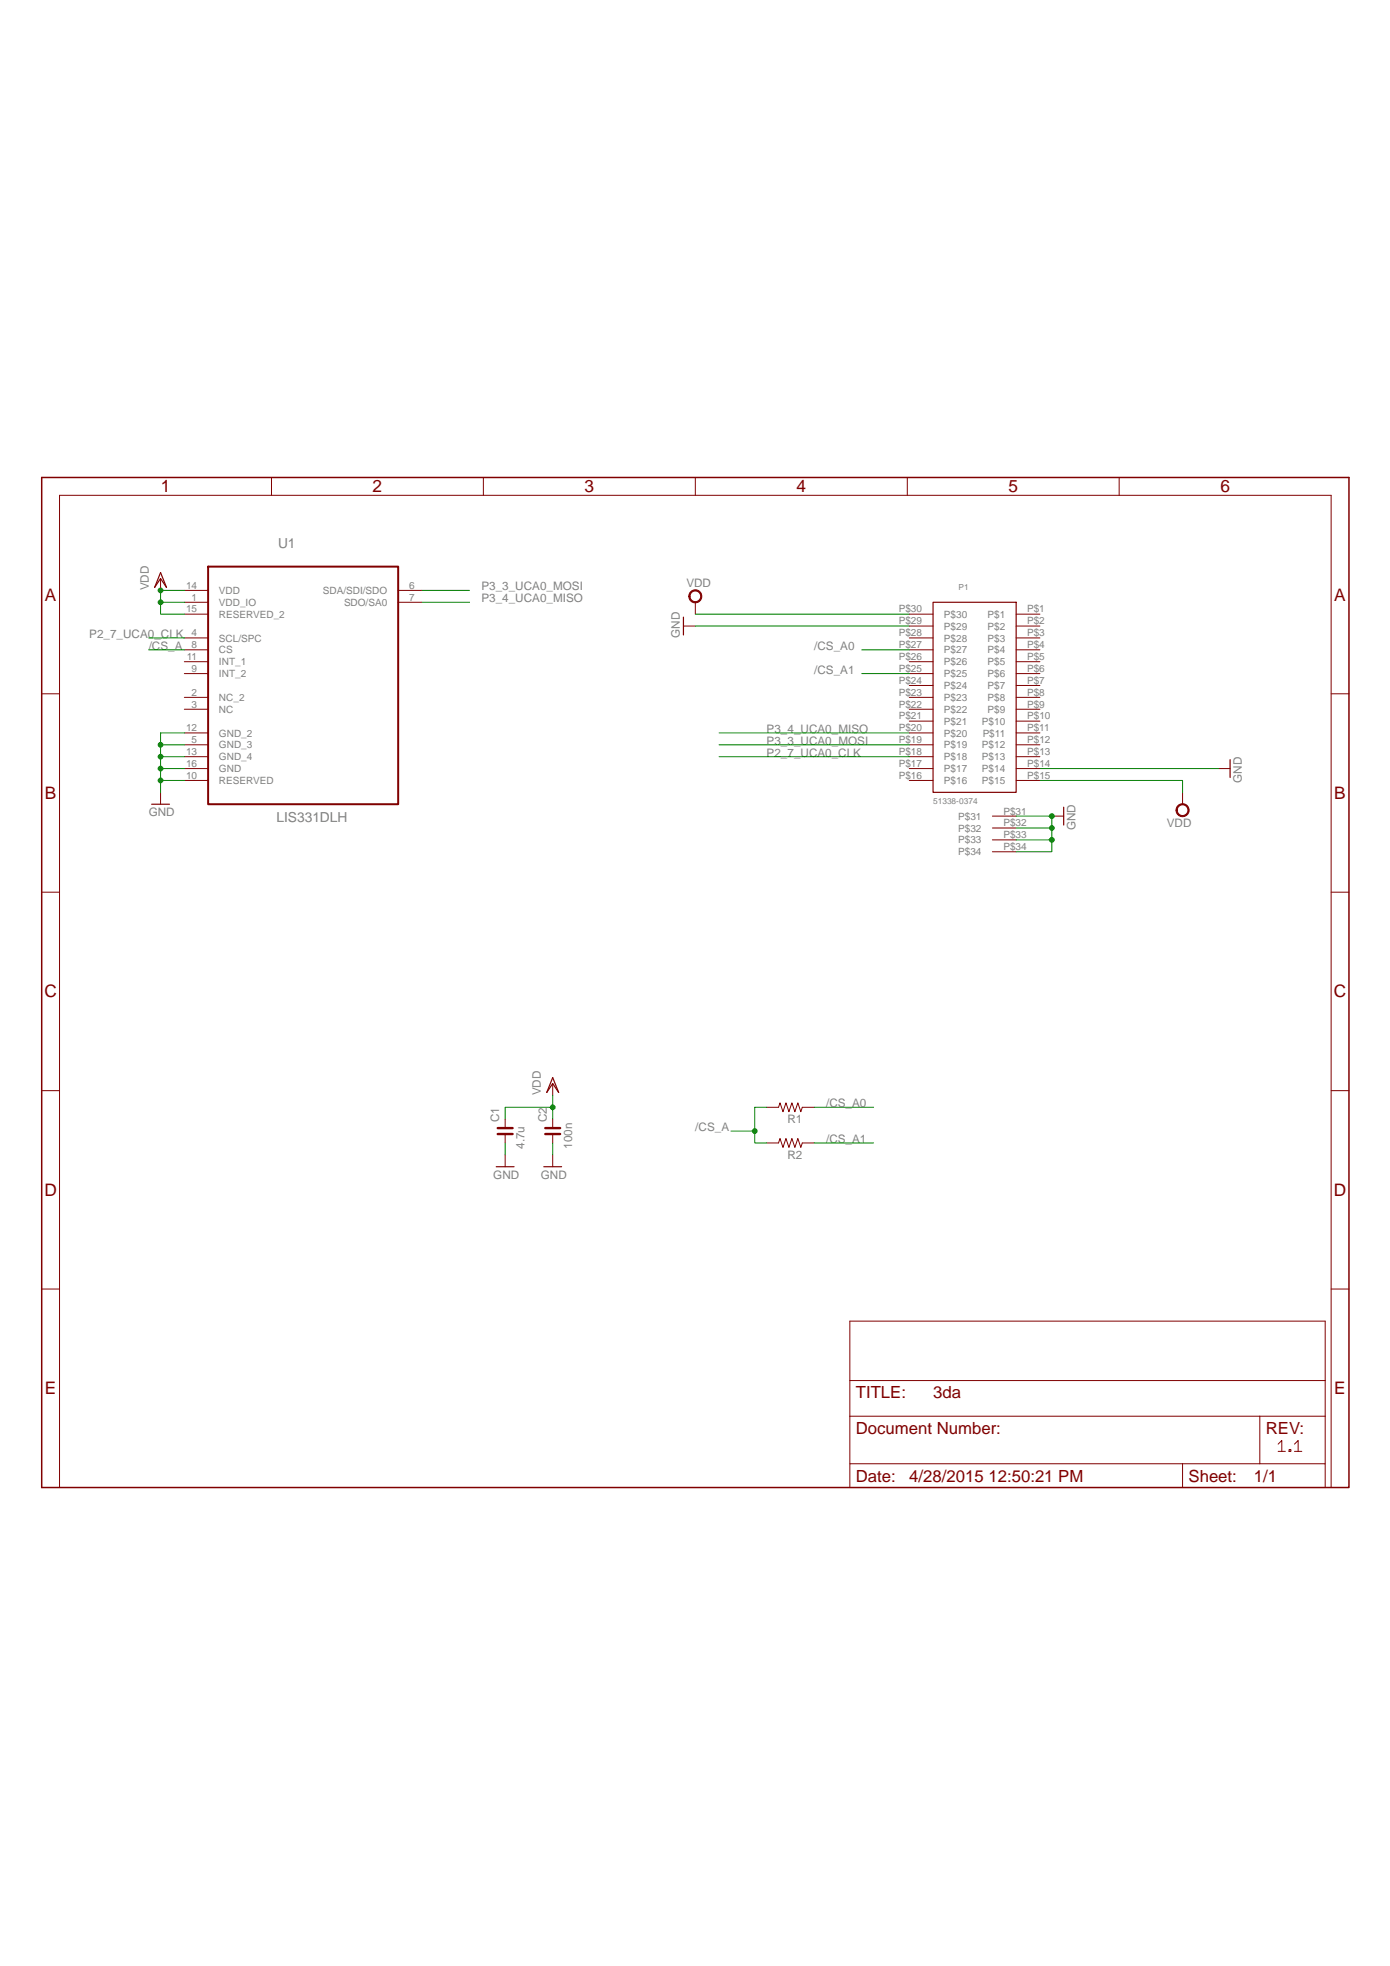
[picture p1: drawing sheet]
<?xml version="1.0" encoding="utf-8"?>
<!DOCTYPE eagle SYSTEM "eagle.dtd">
<!--
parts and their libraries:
rc-master-smd: Copyright (C) 2007, Bob Starr
-->
<eagle version="6.6.0">
<drawing>
<settings>
<setting alwaysvectorfont="no"/>
<setting verticaltext="up"/>
</settings>
<grid distance="0.05" unitdist="inch" unit="inch" style="lines" multiple="1" display="no" altdistance="0.025" altunitdist="inch" altunit="inch"/>
<schematic xreflabel="%F%N/%S.%C%R" xrefpart="/%S.%C%R">
<libraries>
<library name="supply1">
<symbols>
<symbol name="VDD">
<wire x1="1.27" y1="-1.905" x2="0" y2="0" width="0.254" layer="94"/>
<wire x1="0" y1="0" x2="-1.27" y2="-1.905" width="0.254" layer="94"/>
<wire x1="0" y1="1.27" x2="-1.27" y2="-1.905" width="0.254" layer="94"/>
<wire x1="1.27" y1="-1.905" x2="0" y2="1.27" width="0.254" layer="94"/>
<text x="-2.54" y="-2.54" size="1.778" layer="96" rot="R90">&gt;VALUE</text>
<pin name="VDD" x="0" y="-2.54" visible="off" length="short" direction="sup" rot="R90"/>
</symbol>
<symbol name="GND">
<wire x1="-1.905" y1="0" x2="1.905" y2="0" width="0.254" layer="94"/>
<text x="-2.54" y="-2.54" size="1.778" layer="96">&gt;VALUE</text>
<pin name="GND" x="0" y="2.54" visible="off" length="short" direction="sup" rot="R270"/>
</symbol>
</symbols>
<devicesets>
<deviceset name="VDD" prefix="VDD">
<gates>
<gate name="G$1" symbol="VDD" x="0" y="0"/>
</gates>
<devices>
<device name="">
<technologies>
<technology name=""/>
</technologies>
</device>
</devices>
</deviceset>
<deviceset name="GND" prefix="GND">
<gates>
<gate name="1" symbol="GND" x="0" y="0"/>
</gates>
<devices>
<device name="">
<technologies>
<technology name=""/>
</technologies>
</device>
</devices>
</deviceset>
</devicesets>
</library>
<library name="supply2">
<symbols>
<symbol name="VDD">
<circle x="0" y="1.27" radius="1.27" width="0.254" layer="94"/>
<text x="-1.905" y="3.175" size="1.778" layer="96">&gt;VALUE</text>
<pin name="VDD" x="0" y="-2.54" visible="off" length="short" direction="sup" rot="R90"/>
</symbol>
</symbols>
<devicesets>
<deviceset name="VDD" prefix="SUPPLY">
<gates>
<gate name="G$1" symbol="VDD" x="0" y="0"/>
</gates>
<devices>
<device name="">
<technologies>
<technology name=""/>
</technologies>
</device>
</devices>
</deviceset>
</devicesets>
</library>
<library name="Molex_SlimStack">
<symbols>
<symbol name="51338-0374_RECEPTACLE">
<wire x1="-5.08" y1="20.32" x2="-5.08" y2="-20.32" width="0.254" layer="94"/>
<wire x1="-5.08" y1="-20.32" x2="12.7" y2="-20.32" width="0.254" layer="94"/>
<wire x1="12.7" y1="-20.32" x2="12.7" y2="20.32" width="0.254" layer="94"/>
<wire x1="12.7" y1="20.32" x2="-5.08" y2="20.32" width="0.254" layer="94"/>
<pin name="P$1" x="-10.16" y="17.78" length="middle"/>
<pin name="P$2" x="-10.16" y="15.24" length="middle"/>
<pin name="P$3" x="-10.16" y="12.7" length="middle"/>
<pin name="P$4" x="-10.16" y="10.16" length="middle"/>
<pin name="P$5" x="-10.16" y="7.62" length="middle"/>
<pin name="P$6" x="-10.16" y="5.08" length="middle"/>
<pin name="P$7" x="-10.16" y="2.54" length="middle"/>
<pin name="P$8" x="-10.16" y="0" length="middle"/>
<pin name="P$9" x="-10.16" y="-2.54" length="middle"/>
<pin name="P$10" x="-10.16" y="-5.08" length="middle"/>
<pin name="P$11" x="-10.16" y="-7.62" length="middle"/>
<pin name="P$12" x="-10.16" y="-10.16" length="middle"/>
<pin name="P$13" x="-10.16" y="-12.7" length="middle"/>
<pin name="P$14" x="-10.16" y="-15.24" length="middle"/>
<pin name="P$15" x="-10.16" y="-17.78" length="middle"/>
<pin name="P$16" x="17.78" y="-17.78" length="middle" rot="R180"/>
<pin name="P$17" x="17.78" y="-15.24" length="middle" rot="R180"/>
<pin name="P$18" x="17.78" y="-12.7" length="middle" rot="R180"/>
<pin name="P$19" x="17.78" y="-10.16" length="middle" rot="R180"/>
<pin name="P$20" x="17.78" y="-7.62" length="middle" rot="R180"/>
<pin name="P$21" x="17.78" y="-5.08" length="middle" rot="R180"/>
<pin name="P$22" x="17.78" y="-2.54" length="middle" rot="R180"/>
<pin name="P$23" x="17.78" y="0" length="middle" rot="R180"/>
<pin name="P$24" x="17.78" y="2.54" length="middle" rot="R180"/>
<pin name="P$25" x="17.78" y="5.08" length="middle" rot="R180"/>
<pin name="P$26" x="17.78" y="7.62" length="middle" rot="R180"/>
<pin name="P$27" x="17.78" y="10.16" length="middle" rot="R180"/>
<pin name="P$28" x="17.78" y="12.7" length="middle" rot="R180"/>
<pin name="P$29" x="17.78" y="15.24" length="middle" rot="R180"/>
<pin name="P$30" x="17.78" y="17.78" length="middle" rot="R180"/>
<pin name="P$31" x="-5.08" y="-25.4" length="middle"/>
<pin name="P$32" x="-5.08" y="-27.94" length="middle"/>
<pin name="P$33" x="-5.08" y="-30.48" length="middle"/>
<pin name="P$34" x="-5.08" y="-33.02" length="middle"/>
<text x="12.7" y="-25.4" size="1.27" layer="96">&gt;VALUE</text>
<text x="12.7" y="-27.94" size="1.27" layer="94">&gt;NAME</text>
</symbol>
</symbols>
<devicesets>
<deviceset name="51338-0374_RECEPTACLE">
<gates>
<gate name="G$1" symbol="51338-0374_RECEPTACLE" x="0" y="0"/>
</gates>
<devices>
<device name="" package="51338-0374_RECEPTACLE">
<connects>
<connect gate="G$1" pin="P$1" pad="P$1"/>
<connect gate="G$1" pin="P$10" pad="P$10"/>
<connect gate="G$1" pin="P$11" pad="P$11"/>
<connect gate="G$1" pin="P$12" pad="P$12"/>
<connect gate="G$1" pin="P$13" pad="P$13"/>
<connect gate="G$1" pin="P$14" pad="P$14"/>
<connect gate="G$1" pin="P$15" pad="P$15"/>
<connect gate="G$1" pin="P$16" pad="P$16"/>
<connect gate="G$1" pin="P$17" pad="P$17"/>
<connect gate="G$1" pin="P$18" pad="P$18"/>
<connect gate="G$1" pin="P$19" pad="P$19"/>
<connect gate="G$1" pin="P$2" pad="P$2"/>
<connect gate="G$1" pin="P$20" pad="P$20"/>
<connect gate="G$1" pin="P$21" pad="P$21"/>
<connect gate="G$1" pin="P$22" pad="P$22"/>
<connect gate="G$1" pin="P$23" pad="P$23"/>
<connect gate="G$1" pin="P$24" pad="P$24"/>
<connect gate="G$1" pin="P$25" pad="P$25"/>
<connect gate="G$1" pin="P$26" pad="P$26"/>
<connect gate="G$1" pin="P$27" pad="P$27"/>
<connect gate="G$1" pin="P$28" pad="P$28"/>
<connect gate="G$1" pin="P$29" pad="P$29"/>
<connect gate="G$1" pin="P$3" pad="P$3"/>
<connect gate="G$1" pin="P$30" pad="P$30"/>
<connect gate="G$1" pin="P$31" pad="P$31"/>
<connect gate="G$1" pin="P$32" pad="P$32"/>
<connect gate="G$1" pin="P$33" pad="P$33"/>
<connect gate="G$1" pin="P$34" pad="P$34"/>
<connect gate="G$1" pin="P$4" pad="P$4"/>
<connect gate="G$1" pin="P$5" pad="P$5"/>
<connect gate="G$1" pin="P$6" pad="P$6"/>
<connect gate="G$1" pin="P$7" pad="P$7"/>
<connect gate="G$1" pin="P$8" pad="P$8"/>
<connect gate="G$1" pin="P$9" pad="P$9"/>
</connects>
<technologies>
<technology name=""/>
</technologies>
</device>
</devices>
</deviceset>
</devicesets>
</library>
<library name="rc-master-smd">
<symbols>
<symbol name="CNP-">
<wire x1="-2.54" y1="0" x2="-0.635" y2="0" width="0.1524" layer="94"/>
<wire x1="2.54" y1="0" x2="0.635" y2="0" width="0.1524" layer="94"/>
<wire x1="0.635" y1="1.5875" x2="0.635" y2="0" width="0.508" layer="94"/>
<wire x1="0.635" y1="0" x2="0.635" y2="-1.5875" width="0.508" layer="94"/>
<wire x1="-0.635" y1="1.5875" x2="-0.635" y2="0" width="0.508" layer="94"/>
<wire x1="-0.635" y1="0" x2="-0.635" y2="-1.5875" width="0.508" layer="94"/>
<text x="-2.794" y="-1.27" size="0.8636" layer="93">1</text>
<text x="2.286" y="-1.27" size="0.8636" layer="93">2</text>
<text x="1.905" y="1.27" size="1.778" layer="95">&gt;NAME</text>
<text x="-3.81" y="-4.1275" size="1.778" layer="96">&gt;VALUE</text>
<pin name="1" x="-2.54" y="0" visible="off" length="point" direction="pas" swaplevel="1"/>
<pin name="2" x="2.54" y="0" visible="off" length="point" direction="pas" swaplevel="1" rot="R180"/>
</symbol>
<symbol name="R-">
<wire x1="-2.54" y1="0" x2="-2.2225" y2="0.9525" width="0.2032" layer="94"/>
<wire x1="-2.2225" y1="0.9525" x2="-1.5875" y2="-0.9525" width="0.2032" layer="94"/>
<wire x1="-1.5875" y1="-0.9525" x2="-0.9525" y2="0.9525" width="0.2032" layer="94"/>
<wire x1="-0.9525" y1="0.9525" x2="-0.3175" y2="-0.9525" width="0.2032" layer="94"/>
<wire x1="-0.3175" y1="-0.9525" x2="0.3175" y2="0.9525" width="0.2032" layer="94"/>
<wire x1="0.3175" y1="0.9525" x2="0.9525" y2="-0.9525" width="0.2032" layer="94"/>
<wire x1="0.9525" y1="-0.9525" x2="1.5875" y2="0.9525" width="0.2032" layer="94"/>
<wire x1="1.5875" y1="0.9525" x2="2.2225" y2="-0.9525" width="0.2032" layer="94"/>
<wire x1="2.2225" y1="-0.9525" x2="2.54" y2="0" width="0.2032" layer="94"/>
<text x="-2.54" y="1.5875" size="1.778" layer="95">&gt;NAME</text>
<text x="-2.54" y="-3.175" size="1.778" layer="96">&gt;VALUE</text>
<pin name="2" x="5.08" y="0" visible="off" length="short" direction="pas" swaplevel="1" rot="R180"/>
<pin name="1" x="-5.08" y="0" visible="off" length="short" direction="pas" swaplevel="1"/>
</symbol>
</symbols>
<devicesets>
<deviceset name="C_" prefix="C" uservalue="yes">
<gates>
<gate name="G$1" symbol="CNP-" x="2.54" y="0"/>
</gates>
<devices>
<device name="1812" package="C1812">
<connects>
<connect gate="G$1" pin="1" pad="1"/>
<connect gate="G$1" pin="2" pad="2"/>
</connects>
<technologies>
<technology name=""/>
</technologies>
</device>
<device name="1812K" package="C1812K">
<connects>
<connect gate="G$1" pin="1" pad="1"/>
<connect gate="G$1" pin="2" pad="2"/>
</connects>
<technologies>
<technology name=""/>
</technologies>
</device>
<device name="1825" package="C1825">
<connects>
<connect gate="G$1" pin="1" pad="1"/>
<connect gate="G$1" pin="2" pad="2"/>
</connects>
<technologies>
<technology name=""/>
</technologies>
</device>
<device name="1825K" package="C1825K">
<connects>
<connect gate="G$1" pin="1" pad="1"/>
<connect gate="G$1" pin="2" pad="2"/>
</connects>
<technologies>
<technology name=""/>
</technologies>
</device>
<device name="2012" package="C2012">
<connects>
<connect gate="G$1" pin="1" pad="1"/>
<connect gate="G$1" pin="2" pad="2"/>
</connects>
<technologies>
<technology name=""/>
</technologies>
</device>
<device name="2220K" package="C2220K">
<connects>
<connect gate="G$1" pin="1" pad="1"/>
<connect gate="G$1" pin="2" pad="2"/>
</connects>
<technologies>
<technology name=""/>
</technologies>
</device>
<device name="2225K" package="C2225K">
<connects>
<connect gate="G$1" pin="1" pad="1"/>
<connect gate="G$1" pin="2" pad="2"/>
</connects>
<technologies>
<technology name=""/>
</technologies>
</device>
<device name="3216" package="C3216">
<connects>
<connect gate="G$1" pin="1" pad="1"/>
<connect gate="G$1" pin="2" pad="2"/>
</connects>
<technologies>
<technology name=""/>
</technologies>
</device>
<device name="3225" package="C3225">
<connects>
<connect gate="G$1" pin="1" pad="1"/>
<connect gate="G$1" pin="2" pad="2"/>
</connects>
<technologies>
<technology name=""/>
</technologies>
</device>
<device name="4532" package="C4532">
<connects>
<connect gate="G$1" pin="1" pad="1"/>
<connect gate="G$1" pin="2" pad="2"/>
</connects>
<technologies>
<technology name=""/>
</technologies>
</device>
<device name="4564" package="C4564">
<connects>
<connect gate="G$1" pin="1" pad="1"/>
<connect gate="G$1" pin="2" pad="2"/>
</connects>
<technologies>
<technology name=""/>
</technologies>
</device>
<device name="0402" package="C0402">
<connects>
<connect gate="G$1" pin="1" pad="1"/>
<connect gate="G$1" pin="2" pad="2"/>
</connects>
<technologies>
<technology name=""/>
</technologies>
</device>
<device name="0603" package="C0603">
<connects>
<connect gate="G$1" pin="1" pad="1"/>
<connect gate="G$1" pin="2" pad="2"/>
</connects>
<technologies>
<technology name=""/>
</technologies>
</device>
<device name="0805" package="C0805">
<connects>
<connect gate="G$1" pin="1" pad="1"/>
<connect gate="G$1" pin="2" pad="2"/>
</connects>
<technologies>
<technology name=""/>
</technologies>
</device>
<device name="1206" package="C1206">
<connects>
<connect gate="G$1" pin="1" pad="1"/>
<connect gate="G$1" pin="2" pad="2"/>
</connects>
<technologies>
<technology name=""/>
</technologies>
</device>
<device name="1210" package="C1210">
<connects>
<connect gate="G$1" pin="1" pad="1"/>
<connect gate="G$1" pin="2" pad="2"/>
</connects>
<technologies>
<technology name=""/>
</technologies>
</device>
<device name="0201" package="C0201">
<connects>
<connect gate="G$1" pin="1" pad="1"/>
<connect gate="G$1" pin="2" pad="2"/>
</connects>
<technologies>
<technology name=""/>
</technologies>
</device>
<device name="1608" package="C1608">
<connects>
<connect gate="G$1" pin="1" pad="1"/>
<connect gate="G$1" pin="2" pad="2"/>
</connects>
<technologies>
<technology name=""/>
</technologies>
</device>
<device name="1808" package="C1808">
<connects>
<connect gate="G$1" pin="1" pad="1"/>
<connect gate="G$1" pin="2" pad="2"/>
</connects>
<technologies>
<technology name=""/>
</technologies>
</device>
</devices>
</deviceset>
<deviceset name="R_" prefix="R" uservalue="yes">
<gates>
<gate name="G$1" symbol="R-" x="0" y="0"/>
</gates>
<devices>
<device name="0402" package="R0402">
<connects>
<connect gate="G$1" pin="1" pad="1"/>
<connect gate="G$1" pin="2" pad="2"/>
</connects>
<technologies>
<technology name=""/>
</technologies>
</device>
<device name="0603" package="R0603">
<connects>
<connect gate="G$1" pin="1" pad="1"/>
<connect gate="G$1" pin="2" pad="2"/>
</connects>
<technologies>
<technology name=""/>
</technologies>
</device>
<device name="0805" package="R0805">
<connects>
<connect gate="G$1" pin="1" pad="1"/>
<connect gate="G$1" pin="2" pad="2"/>
</connects>
<technologies>
<technology name=""/>
</technologies>
</device>
<device name="1005" package="R1005">
<connects>
<connect gate="G$1" pin="1" pad="1"/>
<connect gate="G$1" pin="2" pad="2"/>
</connects>
<technologies>
<technology name=""/>
</technologies>
</device>
<device name="1206" package="R1206">
<connects>
<connect gate="G$1" pin="1" pad="1"/>
<connect gate="G$1" pin="2" pad="2"/>
</connects>
<technologies>
<technology name=""/>
</technologies>
</device>
<device name="1210" package="R1210">
<connects>
<connect gate="G$1" pin="1" pad="1"/>
<connect gate="G$1" pin="2" pad="2"/>
</connects>
<technologies>
<technology name=""/>
</technologies>
</device>
<device name="2010" package="R2010">
<connects>
<connect gate="G$1" pin="1" pad="1"/>
<connect gate="G$1" pin="2" pad="2"/>
</connects>
<technologies>
<technology name=""/>
</technologies>
</device>
<device name="2012" package="R2012">
<connects>
<connect gate="G$1" pin="1" pad="1"/>
<connect gate="G$1" pin="2" pad="2"/>
</connects>
<technologies>
<technology name=""/>
</technologies>
</device>
<device name="2512" package="R2512">
<connects>
<connect gate="G$1" pin="1" pad="1"/>
<connect gate="G$1" pin="2" pad="2"/>
</connects>
<technologies>
<technology name=""/>
</technologies>
</device>
<device name="3216" package="R3216">
<connects>
<connect gate="G$1" pin="1" pad="1"/>
<connect gate="G$1" pin="2" pad="2"/>
</connects>
<technologies>
<technology name=""/>
</technologies>
</device>
<device name="3225" package="R3225">
<connects>
<connect gate="G$1" pin="1" pad="1"/>
<connect gate="G$1" pin="2" pad="2"/>
</connects>
<technologies>
<technology name=""/>
</technologies>
</device>
<device name="5025" package="R5025">
<connects>
<connect gate="G$1" pin="1" pad="1"/>
<connect gate="G$1" pin="2" pad="2"/>
</connects>
<technologies>
<technology name=""/>
</technologies>
</device>
<device name="6332" package="R6332">
<connects>
<connect gate="G$1" pin="1" pad="1"/>
<connect gate="G$1" pin="2" pad="2"/>
</connects>
<technologies>
<technology name=""/>
</technologies>
</device>
<device name="0201" package="R0201">
<connects>
<connect gate="G$1" pin="1" pad="1"/>
<connect gate="G$1" pin="2" pad="2"/>
</connects>
<technologies>
<technology name=""/>
</technologies>
</device>
</devices>
</deviceset>
</devicesets>
</library>
<library name="lis331dlh">
<symbols>
<symbol name="LIS331DLH">
<wire x1="-20.32" y1="22.86" x2="-20.32" y2="-27.94" width="0.4064" layer="94"/>
<wire x1="-20.32" y1="-27.94" x2="20.32" y2="-27.94" width="0.4064" layer="94"/>
<wire x1="20.32" y1="-27.94" x2="20.32" y2="22.86" width="0.4064" layer="94"/>
<wire x1="20.32" y1="22.86" x2="-20.32" y2="22.86" width="0.4064" layer="94"/>
<text x="-5.3594" y="26.8986" size="2.0828" layer="95" ratio="10" rot="SR0">&gt;NAME</text>
<text x="-5.715" y="-31.8008" size="2.0828" layer="96" ratio="10" rot="SR0">&gt;VALUE</text>
<pin name="VDD" x="-25.4" y="17.78" length="middle" direction="pwr"/>
<pin name="VDD_IO" x="-25.4" y="15.24" length="middle" direction="pwr"/>
<pin name="RESERVED_2" x="-25.4" y="12.7" length="middle" direction="pwr"/>
<pin name="SCL/SPC" x="-25.4" y="7.62" length="middle" direction="in"/>
<pin name="CS" x="-25.4" y="5.08" length="middle" direction="in"/>
<pin name="INT_1" x="-25.4" y="2.54" length="middle" direction="in"/>
<pin name="INT_2" x="-25.4" y="0" length="middle" direction="in"/>
<pin name="NC_2" x="-25.4" y="-5.08" length="middle" direction="nc"/>
<pin name="NC" x="-25.4" y="-7.62" length="middle" direction="nc"/>
<pin name="GND_2" x="-25.4" y="-12.7" length="middle" direction="pas"/>
<pin name="GND_3" x="-25.4" y="-15.24" length="middle" direction="pas"/>
<pin name="GND_4" x="-25.4" y="-17.78" length="middle" direction="pas"/>
<pin name="GND" x="-25.4" y="-20.32" length="middle" direction="pas"/>
<pin name="RESERVED" x="-25.4" y="-22.86" length="middle" direction="pas"/>
<pin name="SDA/SDI/SDO" x="25.4" y="17.78" length="middle" rot="R180"/>
<pin name="SDO/SA0" x="25.4" y="15.24" length="middle" direction="out" rot="R180"/>
</symbol>
</symbols>
<devicesets>
<deviceset name="LIS331DLH" prefix="U">
<gates>
<gate name="A" symbol="LIS331DLH" x="0" y="0"/>
</gates>
<devices>
<device name="" package="LGA16R50P3X5_300X300X100">
<connects>
<connect gate="A" pin="CS" pad="8"/>
<connect gate="A" pin="GND" pad="16"/>
<connect gate="A" pin="GND_2" pad="12"/>
<connect gate="A" pin="GND_3" pad="5"/>
<connect gate="A" pin="GND_4" pad="13"/>
<connect gate="A" pin="INT_1" pad="11"/>
<connect gate="A" pin="INT_2" pad="9"/>
<connect gate="A" pin="NC" pad="3"/>
<connect gate="A" pin="NC_2" pad="2"/>
<connect gate="A" pin="RESERVED" pad="10"/>
<connect gate="A" pin="RESERVED_2" pad="15"/>
<connect gate="A" pin="SCL/SPC" pad="4"/>
<connect gate="A" pin="SDA/SDI/SDO" pad="6"/>
<connect gate="A" pin="SDO/SA0" pad="7"/>
<connect gate="A" pin="VDD" pad="14"/>
<connect gate="A" pin="VDD_IO" pad="1"/>
</connects>
<technologies>
<technology name="">
<attribute name="MPN" value="LIS331DLH" constant="no"/>
<attribute name="OC_FARNELL" value="1838523" constant="no"/>
<attribute name="OC_NEWARK" value="09R4846" constant="no"/>
<attribute name="PACKAGE" value="LGA-16" constant="no"/>
<attribute name="SUPPLIER" value="STMicroelectronics" constant="no"/>
</technology>
</technologies>
</device>
</devices>
</deviceset>
</devicesets>
</library>
<library name="frames">
<symbols>
<symbol name="FRAME_A_L">
<frame x1="0" y1="0" x2="279.4" y2="215.9" columns="6" rows="5" layer="94" border-bottom="no"/>
</symbol>
<symbol name="DOCFIELD">
<wire x1="0" y1="0" x2="71.12" y2="0" width="0.1016" layer="94"/>
<wire x1="101.6" y1="15.24" x2="87.63" y2="15.24" width="0.1016" layer="94"/>
<wire x1="0" y1="0" x2="0" y2="5.08" width="0.1016" layer="94"/>
<wire x1="0" y1="5.08" x2="71.12" y2="5.08" width="0.1016" layer="94"/>
<wire x1="0" y1="5.08" x2="0" y2="15.24" width="0.1016" layer="94"/>
<wire x1="101.6" y1="15.24" x2="101.6" y2="5.08" width="0.1016" layer="94"/>
<wire x1="71.12" y1="5.08" x2="71.12" y2="0" width="0.1016" layer="94"/>
<wire x1="71.12" y1="5.08" x2="87.63" y2="5.08" width="0.1016" layer="94"/>
<wire x1="71.12" y1="0" x2="101.6" y2="0" width="0.1016" layer="94"/>
<wire x1="87.63" y1="15.24" x2="87.63" y2="5.08" width="0.1016" layer="94"/>
<wire x1="87.63" y1="15.24" x2="0" y2="15.24" width="0.1016" layer="94"/>
<wire x1="87.63" y1="5.08" x2="101.6" y2="5.08" width="0.1016" layer="94"/>
<wire x1="101.6" y1="5.08" x2="101.6" y2="0" width="0.1016" layer="94"/>
<wire x1="0" y1="15.24" x2="0" y2="22.86" width="0.1016" layer="94"/>
<wire x1="101.6" y1="35.56" x2="0" y2="35.56" width="0.1016" layer="94"/>
<wire x1="101.6" y1="35.56" x2="101.6" y2="22.86" width="0.1016" layer="94"/>
<wire x1="0" y1="22.86" x2="101.6" y2="22.86" width="0.1016" layer="94"/>
<wire x1="0" y1="22.86" x2="0" y2="35.56" width="0.1016" layer="94"/>
<wire x1="101.6" y1="22.86" x2="101.6" y2="15.24" width="0.1016" layer="94"/>
<text x="1.27" y="1.27" size="2.54" layer="94">Date:</text>
<text x="12.7" y="1.27" size="2.54" layer="94">&gt;LAST_DATE_TIME</text>
<text x="72.39" y="1.27" size="2.54" layer="94">Sheet:</text>
<text x="86.36" y="1.27" size="2.54" layer="94">&gt;SHEET</text>
<text x="88.9" y="11.43" size="2.54" layer="94">REV:</text>
<text x="1.27" y="19.05" size="2.54" layer="94">TITLE:</text>
<text x="1.27" y="11.43" size="2.54" layer="94">Document Number:</text>
<text x="17.78" y="19.05" size="2.54" layer="94">&gt;DRAWING_NAME</text>
</symbol>
</symbols>
<devicesets>
<deviceset name="FRAME_A_L" prefix="FRAME" uservalue="yes">
<gates>
<gate name="G$1" symbol="FRAME_A_L" x="0" y="0" addlevel="always"/>
<gate name="G$2" symbol="DOCFIELD" x="172.72" y="0" addlevel="always"/>
</gates>
<devices>
<device name="">
<technologies>
<technology name=""/>
</technologies>
</device>
</devices>
</deviceset>
</devicesets>
</library>
</libraries>
<attributes>
</attributes>
<variantdefs>
</variantdefs>
<classes>
<class number="0" name="default" width="0" drill="0">
</class>
</classes>
<parts>
<part name="GND6" library="supply1" deviceset="GND" device=""/>
<part name="SUPPLY1" library="supply2" deviceset="VDD" device=""/>
<part name="GND2" library="supply1" deviceset="GND" device=""/>
<part name="SUPPLY2" library="supply2" deviceset="VDD" device=""/>
<part name="GND5" library="supply1" deviceset="GND" device=""/>
<part name="P1" library="Molex_SlimStack" deviceset="51338-0374_RECEPTACLE" device="" value="51338-0374"/>
<part name="C1" library="rc-master-smd" deviceset="C_" device="0402" value="4.7u"/>
<part name="C2" library="rc-master-smd" deviceset="C_" device="0402" value="100n"/>
<part name="GND1" library="supply1" deviceset="GND" device=""/>
<part name="U1" library="lis331dlh" deviceset="LIS331DLH" device=""/>
<part name="GND4" library="supply1" deviceset="GND" device=""/>
<part name="VDD1" library="supply1" deviceset="VDD" device=""/>
<part name="VDD2" library="supply1" deviceset="VDD" device=""/>
<part name="GND3" library="supply1" deviceset="GND" device=""/>
<part name="R1" library="rc-master-smd" deviceset="R_" device="0402"/>
<part name="R2" library="rc-master-smd" deviceset="R_" device="0402"/>
<part name="FRAME1" library="frames" deviceset="FRAME_A_L" device=""/>
</parts>
<sheets>
<sheet>
<plain>
<text x="132.08" y="-104.14" size="2.54" layer="94" font="vector">1.1</text>
</plain>
<instances>
<instance part="GND6" gate="1" x="-33.02" y="-43.18"/>
<instance part="SUPPLY1" gate="G$1" x="7.62" y="77.47"/>
<instance part="GND2" gate="1" x="5.08" y="72.39" rot="MR90"/>
<instance part="SUPPLY2" gate="G$1" x="111.76" y="34.29" rot="R180"/>
<instance part="GND5" gate="1" x="121.92" y="41.91" rot="MR270"/>
<instance part="P1" gate="G$1" x="71.12" y="57.15" smashed="yes" rot="MR0">
<attribute name="VALUE" x="58.42" y="35.56" size="1.27" layer="96" rot="MR180"/>
<attribute name="NAME" x="66.04" y="80.01" size="1.27" layer="95" rot="MR0"/>
</instance>
<instance part="C1" gate="G$1" x="-33.02" y="-35.56" rot="R90"/>
<instance part="C2" gate="G$1" x="-22.86" y="-35.56" rot="R90"/>
<instance part="GND1" gate="1" x="86.36" y="31.75" rot="MR270"/>
<instance part="U1" gate="A" x="-76.2" y="62.23"/>
<instance part="GND4" gate="1" x="-106.68" y="34.29"/>
<instance part="VDD1" gate="G$1" x="-106.68" y="82.55"/>
<instance part="VDD2" gate="G$1" x="-22.86" y="-25.4"/>
<instance part="GND3" gate="1" x="-22.86" y="-43.18"/>
<instance part="R1" gate="G$1" x="27.94" y="-30.48" rot="R180"/>
<instance part="R2" gate="G$1" x="27.94" y="-38.1" rot="R180"/>
<instance part="FRAME1" gate="G$1" x="-132.08" y="-111.76"/>
<instance part="FRAME1" gate="G$2" x="40.64" y="-111.76"/>
</instances>
<busses>
</busses>
<nets>
<net name="VDD" class="0">
<segment>
<pinref part="SUPPLY1" gate="G$1" pin="VDD"/>
<pinref part="P1" gate="G$1" pin="P$30"/>
<wire x1="53.34" y1="74.93" x2="7.62" y2="74.93" width="0.1524" layer="91"/>
</segment>
<segment>
<wire x1="111.76" y1="36.83" x2="111.76" y2="39.37" width="0.1524" layer="91"/>
<pinref part="SUPPLY2" gate="G$1" pin="VDD"/>
<pinref part="P1" gate="G$1" pin="P$15"/>
<wire x1="81.28" y1="39.37" x2="111.76" y2="39.37" width="0.1524" layer="91"/>
</segment>
<segment>
<pinref part="VDD1" gate="G$1" pin="VDD"/>
<pinref part="U1" gate="A" pin="VDD"/>
<wire x1="-106.68" y1="80.01" x2="-101.6" y2="80.01" width="0.1524" layer="91"/>
<wire x1="-106.68" y1="80.01" x2="-106.68" y2="77.47" width="0.1524" layer="91"/>
<junction x="-106.68" y="80.01"/>
<pinref part="U1" gate="A" pin="VDD_IO"/>
<wire x1="-106.68" y1="77.47" x2="-101.6" y2="77.47" width="0.1524" layer="91"/>
<pinref part="U1" gate="A" pin="RESERVED_2"/>
<wire x1="-101.6" y1="74.93" x2="-106.68" y2="74.93" width="0.1524" layer="91"/>
<wire x1="-106.68" y1="74.93" x2="-106.68" y2="77.47" width="0.1524" layer="91"/>
<junction x="-106.68" y="77.47"/>
</segment>
<segment>
<pinref part="VDD2" gate="G$1" pin="VDD"/>
<wire x1="-22.86" y1="-33.02" x2="-22.86" y2="-30.48" width="0.1524" layer="91"/>
<pinref part="C1" gate="G$1" pin="2"/>
<wire x1="-22.86" y1="-30.48" x2="-22.86" y2="-27.94" width="0.1524" layer="91"/>
<wire x1="-33.02" y1="-33.02" x2="-33.02" y2="-30.48" width="0.1524" layer="91"/>
<wire x1="-33.02" y1="-30.48" x2="-22.86" y2="-30.48" width="0.1524" layer="91"/>
<junction x="-22.86" y="-30.48"/>
<pinref part="C2" gate="G$1" pin="2"/>
</segment>
</net>
<net name="GND" class="0">
<segment>
<pinref part="GND2" gate="1" pin="GND"/>
<pinref part="P1" gate="G$1" pin="P$29"/>
<wire x1="7.62" y1="72.39" x2="53.34" y2="72.39" width="0.1524" layer="91"/>
</segment>
<segment>
<pinref part="GND5" gate="1" pin="GND"/>
<pinref part="P1" gate="G$1" pin="P$14"/>
<wire x1="119.38" y1="41.91" x2="81.28" y2="41.91" width="0.1524" layer="91"/>
</segment>
<segment>
<pinref part="P1" gate="G$1" pin="P$31"/>
<pinref part="GND1" gate="1" pin="GND"/>
<wire x1="76.2" y1="31.75" x2="83.82" y2="31.75" width="0.1524" layer="91"/>
<pinref part="P1" gate="G$1" pin="P$32"/>
<wire x1="76.2" y1="29.21" x2="83.82" y2="29.21" width="0.1524" layer="91"/>
<wire x1="83.82" y1="29.21" x2="83.82" y2="31.75" width="0.1524" layer="91"/>
<junction x="83.82" y="31.75"/>
<pinref part="P1" gate="G$1" pin="P$33"/>
<wire x1="76.2" y1="26.67" x2="83.82" y2="26.67" width="0.1524" layer="91"/>
<wire x1="83.82" y1="26.67" x2="83.82" y2="29.21" width="0.1524" layer="91"/>
<junction x="83.82" y="29.21"/>
<pinref part="P1" gate="G$1" pin="P$34"/>
<wire x1="76.2" y1="24.13" x2="83.82" y2="24.13" width="0.1524" layer="91"/>
<wire x1="83.82" y1="24.13" x2="83.82" y2="26.67" width="0.1524" layer="91"/>
<junction x="83.82" y="26.67"/>
</segment>
<segment>
<pinref part="GND4" gate="1" pin="GND"/>
<wire x1="-106.68" y1="36.83" x2="-106.68" y2="39.37" width="0.1524" layer="91"/>
<pinref part="U1" gate="A" pin="RESERVED"/>
<wire x1="-106.68" y1="39.37" x2="-101.6" y2="39.37" width="0.1524" layer="91"/>
<wire x1="-106.68" y1="39.37" x2="-106.68" y2="41.91" width="0.1524" layer="91"/>
<junction x="-106.68" y="39.37"/>
<pinref part="U1" gate="A" pin="GND"/>
<wire x1="-106.68" y1="41.91" x2="-101.6" y2="41.91" width="0.1524" layer="91"/>
<wire x1="-106.68" y1="41.91" x2="-106.68" y2="44.45" width="0.1524" layer="91"/>
<junction x="-106.68" y="41.91"/>
<pinref part="U1" gate="A" pin="GND_4"/>
<wire x1="-106.68" y1="44.45" x2="-101.6" y2="44.45" width="0.1524" layer="91"/>
<wire x1="-106.68" y1="44.45" x2="-106.68" y2="46.99" width="0.1524" layer="91"/>
<junction x="-106.68" y="44.45"/>
<pinref part="U1" gate="A" pin="GND_3"/>
<wire x1="-106.68" y1="46.99" x2="-101.6" y2="46.99" width="0.1524" layer="91"/>
<wire x1="-106.68" y1="46.99" x2="-106.68" y2="49.53" width="0.1524" layer="91"/>
<junction x="-106.68" y="46.99"/>
<pinref part="U1" gate="A" pin="GND_2"/>
<wire x1="-106.68" y1="49.53" x2="-101.6" y2="49.53" width="0.1524" layer="91"/>
</segment>
<segment>
<pinref part="GND3" gate="1" pin="GND"/>
<wire x1="-22.86" y1="-40.64" x2="-22.86" y2="-38.1" width="0.1524" layer="91"/>
<pinref part="C2" gate="G$1" pin="1"/>
</segment>
<segment>
<pinref part="C1" gate="G$1" pin="1"/>
<pinref part="GND6" gate="1" pin="GND"/>
<wire x1="-33.02" y1="-38.1" x2="-33.02" y2="-40.64" width="0.1524" layer="91"/>
</segment>
</net>
<net name="P3_4_UCA0_MISO" class="0">
<segment>
<wire x1="53.34" y1="49.53" x2="12.7" y2="49.53" width="0.1524" layer="91"/>
<label x="22.86" y="49.53" size="1.778" layer="95"/>
<pinref part="P1" gate="G$1" pin="P$20"/>
</segment>
<segment>
<wire x1="-50.8" y1="77.47" x2="-40.64" y2="77.47" width="0.1524" layer="91"/>
<label x="-38.1" y="77.47" size="1.778" layer="95"/>
<pinref part="U1" gate="A" pin="SDO/SA0"/>
</segment>
</net>
<net name="P2_7_UCA0_CLK" class="0">
<segment>
<wire x1="12.7" y1="44.45" x2="53.34" y2="44.45" width="0.1524" layer="91"/>
<label x="22.86" y="44.45" size="1.778" layer="95"/>
<pinref part="P1" gate="G$1" pin="P$18"/>
</segment>
<segment>
<wire x1="-109.22" y1="69.85" x2="-101.6" y2="69.85" width="0.1524" layer="91"/>
<pinref part="U1" gate="A" pin="SCL/SPC"/>
<label x="-121.92" y="69.85" size="1.778" layer="95"/>
</segment>
</net>
<net name="P3_3_UCA0_MOSI" class="0">
<segment>
<wire x1="12.7" y1="46.99" x2="53.34" y2="46.99" width="0.1524" layer="91"/>
<label x="22.86" y="46.99" size="1.778" layer="95"/>
<pinref part="P1" gate="G$1" pin="P$19"/>
</segment>
<segment>
<wire x1="-50.8" y1="80.01" x2="-40.64" y2="80.01" width="0.1524" layer="91"/>
<pinref part="U1" gate="A" pin="SDA/SDI/SDO"/>
<label x="-38.1" y="80.01" size="1.778" layer="95"/>
</segment>
</net>
<net name="/CS_A" class="0">
<segment>
<wire x1="-109.22" y1="67.31" x2="-101.6" y2="67.31" width="0.1524" layer="91"/>
<label x="-109.22" y="67.31" size="1.778" layer="95"/>
<pinref part="U1" gate="A" pin="CS"/>
</segment>
<segment>
<pinref part="R2" gate="G$1" pin="2"/>
<wire x1="22.86" y1="-38.1" x2="20.32" y2="-38.1" width="0.1524" layer="91"/>
<wire x1="20.32" y1="-38.1" x2="20.32" y2="-35.56" width="0.1524" layer="91"/>
<pinref part="R1" gate="G$1" pin="2"/>
<wire x1="20.32" y1="-30.48" x2="22.86" y2="-30.48" width="0.1524" layer="91"/>
<wire x1="20.32" y1="-35.56" x2="20.32" y2="-30.48" width="0.1524" layer="91"/>
<wire x1="20.32" y1="-35.56" x2="15.24" y2="-35.56" width="0.1524" layer="91"/>
<junction x="20.32" y="-35.56"/>
<label x="7.62" y="-35.56" size="1.778" layer="95"/>
</segment>
</net>
<net name="/CS_A0" class="0">
<segment>
<pinref part="P1" gate="G$1" pin="P$27"/>
<wire x1="53.34" y1="67.31" x2="43.18" y2="67.31" width="0.1524" layer="91"/>
<label x="33.02" y="67.31" size="1.778" layer="95"/>
<wire x1="45.72" y1="-30.48" x2="33.02" y2="-30.48" width="0.1524" layer="91"/>
<pinref part="R1" gate="G$1" pin="1"/>
<label x="35.56" y="-30.48" size="1.778" layer="95"/>
</segment>
</net>
<net name="/CS_A1" class="0">
<segment>
<pinref part="P1" gate="G$1" pin="P$25"/>
<wire x1="53.34" y1="62.23" x2="43.18" y2="62.23" width="0.1524" layer="91"/>
<label x="33.02" y="62.23" size="1.778" layer="95"/>
<wire x1="45.72" y1="-38.1" x2="33.02" y2="-38.1" width="0.1524" layer="91"/>
<pinref part="R2" gate="G$1" pin="1"/>
<label x="35.56" y="-38.1" size="1.778" layer="95"/>
</segment>
</net>
</nets>
</sheet>
</sheets>
</schematic>
</drawing>
</eagle>
